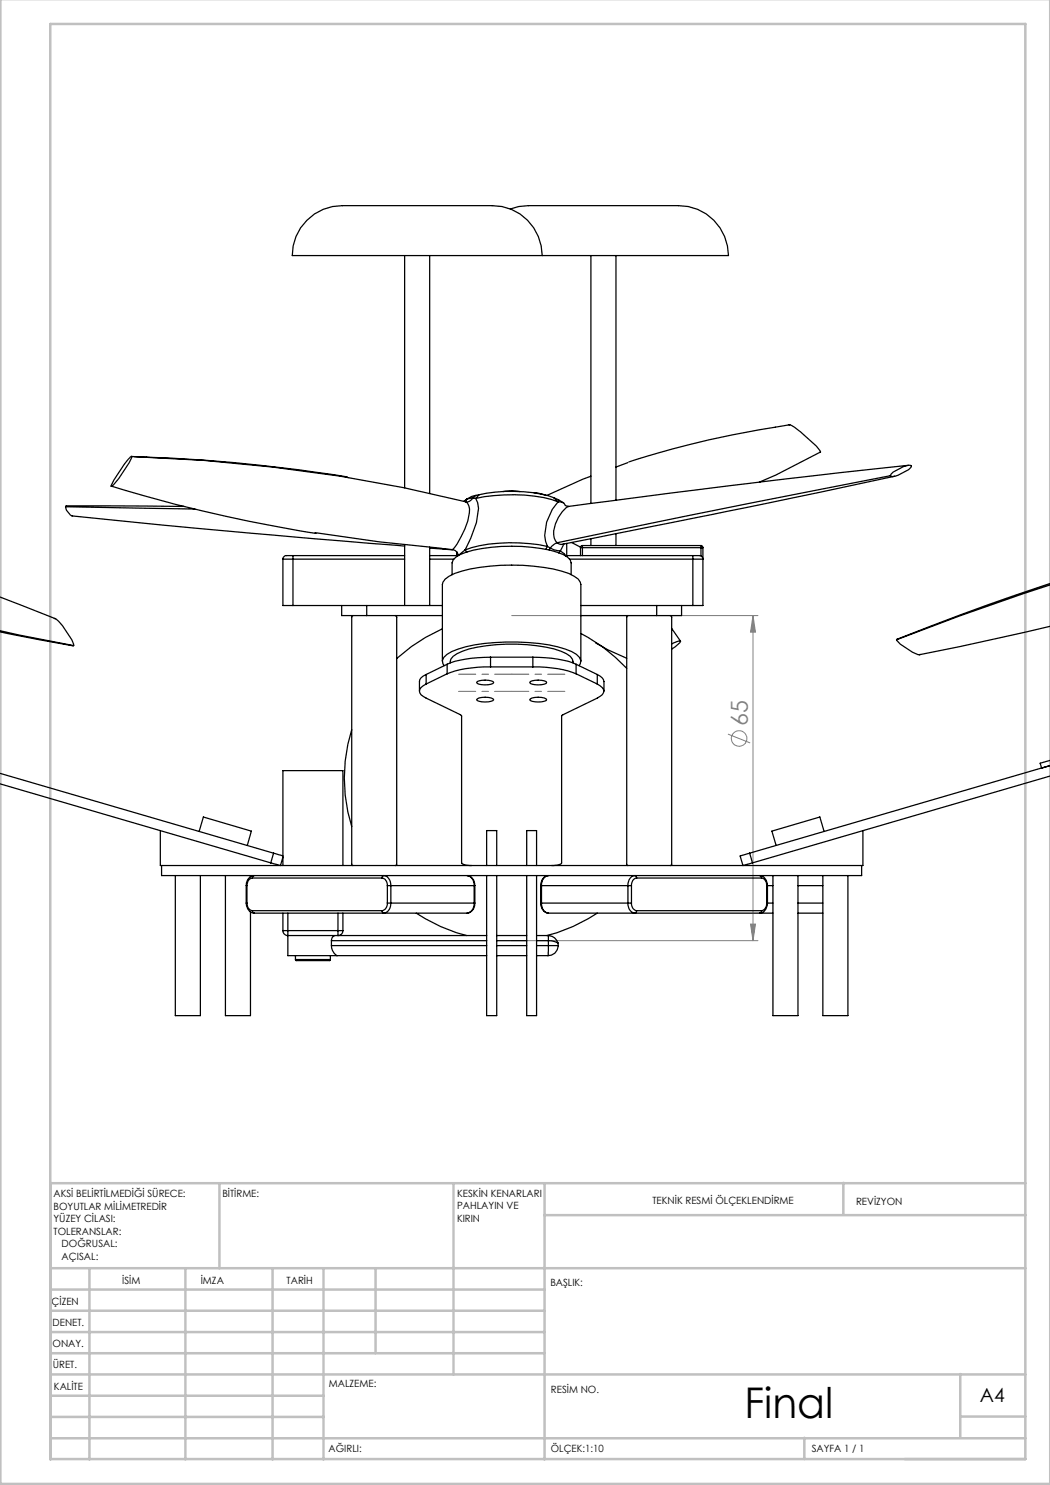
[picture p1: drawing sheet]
<svg xmlns="http://www.w3.org/2000/svg" width="210mm" height="297mm" viewBox="0 0 210 297" stroke-linecap="round" stroke-linejoin="round" font-family="sans-serif">
<g fill="none" stroke="#808080" stroke-width=".2">
<path d="M102.3 123.1h49.3M150.6 123.1l.5 3.3h-1zM150.6 123.1v65M145.6 146.8l4.4 1.8M102.3 188.1h49.3M150.1 184.8h1l-.5 3.3z"/>
<circle cx="147.8" cy="147.7" r="1.56"/>
</g>
<g fill="none" stroke="#c0c0c0" stroke-width=".5">
<path d="M.1 -.1v296.9h209.9v-296.9M10.1 4.8h195v287h-195zM43.9 236.6v17M90.7 236.6v38.3M108.9 236.6v55.3M168.7 236.6v6.3M205.1 236.6h-195v55.3M10.1 253.6h195M10.1 257.9h98.8M17.9 253.6v38.3M37.1 253.6v38.3M54.5 253.6v38.3"/>
<path d="M64.7 253.6v38.3M75.1 253.6v17M108.9 243h96.2M10.1 270.6h98.8M10.1 266.4h98.8M10.1 262.1h98.8M10.1 279.1h54.6M10.1 274.9h195M192.1 274.8v12.7M10.1 287.7h195M10.1 283.4h54.6M160.9 287.5v4.3"/>
<path d="M192.1 283.3h13"/>
</g>
<path d="M91.7 138.3h10.6M91.7 134.9h10.6M102.3 138.3h10.7M102.3 134.9h-10.6M102.3 134.9h10.7M102.3 138.3h-10.6M113 134.9h-10.7M113 138.3h-10.7" fill="none" stroke="#808080" stroke-width=".2" stroke-dasharray="15.2 1.3 1.3 1.3" stroke-dashoffset="11.8"/>
<path d="M150.6 123.1l.5 3.3h-1zM150.1 184.8h1l-.5 3.3z" fill="#808080"/>
<g fill="none" stroke="#000" stroke-width=".25">
<path d="M61.4 44.1a10.3 10.3 0 0 1 8.1-3h27.4a10.2 10.2 0 0 1 11.5 10h-49.9a9.3 9.3 0 0 1 2.9-7zM80.9 51.1v46.5M85.9 51.1v47.6M102.1 41.8a19.7 19.7 0 0 1 7-.7h25a10.2 10.2 0 0 1 11.6 10h-37.3M118.2 51.1v49.6M123.2 51.1v48.9M22.4 97.3a296.6 296.6 0 0 0 40.8 9.4M26 91.4l.4-.1-.1 .3a22.6 22.6 0 0 1-3.4 5.1l-.6 .6v-.4a26.7 26.7 0 0 1 3.3-5zM26.4 91.3a328.5 328.5 0 0 1 66.8 9.1M26.8 91.3a336.2 336.2 0 0 1 42.7 4.1M93.5 99.8l-.3 .2M93.5 99.8l-.7 .5"/>
<path d="M94.6 99.6a1.38 1.38 0 0 1-1.4 .8M94.6 99.6l.5 .1M94.6 99.6a1.72 1.72 0 0 0-1.6 .6M95.1 99.7a34.3 34.3 0 0 1 15.2 .2l1.3 .5M95.1 99.7l.4 .8 .2 1.2-.4 2.8-1.1 3.1-1.2 2.4M95.1 99.1l-.8 .2-.8 .5M95.1 99.1l-.5 .5M95.8 99a29.8 29.8 0 0 1 15 .6M95.8 99l-.7 .1M95.8 99l-.7 .7M100.6 98.3l1.7-.1 1.7 .1M106.8 98.5l2.3 .5"/>
<path d="M110.8 99.6l1.9 .9M110.8 99.6l.8 .8M118.2 95.2l-1.6 .6-7.2 3.3M125.6 92.5l-2.4 .9M157.8 85l1.1 .4a31.5 31.5 0 0 1 5.1 4.7l.1 .3-8.9 4.6-3.3 1.4M158 84.9a197.7 197.7 0 0 0-32.2 7.5M178.1 95.1l-41.4 8.2-25.3 5.2M178.2 94.9a6.5 6.5 0 0 1 3.3-1.8h.7l.1 .1-.1 .3a7.6 7.6 0 0 1-3.4 1.8l-.7-.1zM178.9 95.2l-25.8 5.5-33.4 6.8-7.5 1.4-.8-.4M181.7 93.1l-28.6 3.2-39.3 5M0 119.4l11.1 4.4M13.1 101.3v.2a2.32 2.32 0 0 0 1.2 1.6l25.4 2.6 41.2 3.5"/>
<path d="M13.1 101.3l25.9 .5M36.8 101.3l-23.6-.1-.1 .1M56.6 111.8h2M56.6 111.8v9.3h2M58.6 111.1v.7M58.6 111.1h-.9a.8 .8 0 0 0-1.1 .7M58.6 111.8v9.3M58.6 111.1h22.3M58.6 111.8h22.3M63 106.5l12.8 1.9 12.6 1.3M80.9 108.9v12.2M85.9 109.6l4.5 .4"/>
<path d="M85.9 109.4v11.7M85.9 111.1h5.4M85.9 111.8h4.8M90.4 114.9v-2.3l.2-.6a6.8 6.8 0 0 1 4.1-2 36.4 36.4 0 0 1 16.7 .5l1.2 .4 .9 .5 .6 .6 .1 .6v2.3M90.5 109.9l.5 .2 .4 .4M91.5 110.6v.5h.1M91.6 111.1l-.3-.7v.9M93 100.3h.1M93 110l-1.4 1.1M93 110l.4 .5M93.2 100.4a1.9 1.9 0 0 1 .7 2.1 15.9 15.9 0 0 1-3.4 7.4l-2-.2M109.5 109.3a32 32 0 0 0-16.5 .7"/>
<path d="M109.5 109.3l.6 .3M109.5 109.3l-.4 .6M110.1 109.6l.7 .4 1.3 .2M110.1 109.6l-.3 .4M111.4 108.5l-.7 .4-.6 .7M111.6 100.4a9.3 9.3 0 0 0-2.5 7.9l.4 1M111.6 100.4l1.2 .2 .2 .4M112.1 110.2l.8 .5 .3 .6M112.1 110.2l-.4 .4M112.8 108.8l-.7 1.4M113.1 101.1l.7 .2M113.3 108.7v2.6"/>
<path d="M113.3 111.1h25.3M113.8 101.3h-.2a6.8 6.8 0 0 0-2.8 6.3l.6 .9M113.9 111.8h24.7M114.3 108.5l1.8 .9M116.1 109.5h.4M116.1 109.5v1.6M116.5 109.1v.4M116.5 109.1l-.4 .2v.2M116.5 109.5h23.7M116.5 109.1h23.7M116.5 109.5v1.6M118.2 107.7v1.4"/>
<path d="M123.2 106.7v2.4M138.6 111.1h1.2a.66 .66 0 0 1 .7 .7h-1.9M138.6 111.1v.7M138.6 111.8v9.3M140.2 109.1v.4M140.2 109.1l.3 .2 .1 .2M140.2 109.5h.4M140.2 109.5v1.7M140.6 109.5v11.6h-2M210.1 116.7l-12.3 4.2-18.4 6.9M210.1 117l-18.4 6.3-12.4 4.6M0 126.4l14.5 2.7"/>
<path d="M0 126.1l14.7 3M10.9 123.7l.2 .1 .6 .4a15.4 15.4 0 0 1 3 4.6v.3M14.7 129.1h-.2M58.6 121.1h9.7M68.3 121.1h5M68.3 121.1v2h5M70.6 123.1l-.3 .2v49.6l.3 .2M73.3 121.1h15.2M73.3 121.1v2M73.3 123.1h15.2M79 123.1l.3 .3v49.5l-.3 .2M85.2 136.8a1.62 1.62 0 0 0-1.2 1.8l.2 .4 1 .6 7.1 3.6v29.4a2.27 2.27 0 0 0 2 .5"/>
<path d="M85.2 134.9a1.76 1.76 0 0 0-1.3 1.4v1.9M85.2 134.9v1.9M88.5 125.8a33.7 33.7 0 0 0-9.2 5.9M88.5 132.3v-15.4l.1-.5a5.8 5.8 0 0 1 3.8-2.2 42.1 42.1 0 0 1 19.9 0 5.8 5.8 0 0 1 3.8 2.2l.1 .5v15.4M88.8 133.1l-.2-.4-.1-.6a4.2 4.2 0 0 1 3.1-2.3 42.1 42.1 0 0 1 18.1-.8 15.2 15.2 0 0 1 5.6 1.9l.6 .6 .3 .6-.1 .6-.3 .4M89.4 134.8l-4.2 2M89.4 132.9v1.9M89.4 132.9l-4.2 2M90.1 132.6a1.76 1.76 0 0 1 1.3-1.9 25.9 25.9 0 0 1 12-1.9 24.7 24.7 0 0 1 9.9 1.9 1.77 1.77 0 0 1 1.3 1.9M95.5 136.3l1.5-.3a2.18 2.18 0 0 1 1.7 .5 2.38 2.38 0 0 1-2.3 .4l-.9-.2-.2-.2zM95.5 139.8a3.6 3.6 0 0 1 3.2 .1 3.4 3.4 0 0 1-3.4 0zM98.1 133.4a21.9 21.9 0 0 0-8.7 1.4"/>
<path d="M98.1 131.4a22.7 22.7 0 0 0-8.7 1.5M98.1 133.4h8.5M98.1 131.4v2M98.1 131.4h8.5M106.1 139.8a4 4 0 0 1 3.1 0l.1 .1a3.4 3.4 0 0 1-3.2 .2l-.2-.2zM106.1 136.3l1.5-.3a2 2 0 0 1 1.7 .5 1.83 1.83 0 0 1-1.7 .5 1.83 1.83 0 0 1-1.7-.5zM106.6 133.4a21.9 21.9 0 0 1 8.6 1.4M106.6 131.4a22.7 22.7 0 0 1 8.6 1.5M106.6 131.4v2M115.2 134.8l4.3 2M115.2 132.9v1.9M115.2 132.9l4.3 2"/>
<path d="M116.2 121.1h15.1M116.2 123.1h15.1M116.2 126.7a32.2 32.2 0 0 1 9.1 7M119.1 128.6l2.5 1.4 3.7 1.7M119.5 136.8a2.08 2.08 0 0 1 1.3 1.4 1.92 1.92 0 0 1-1.3 1.4l-7.2 3.6v29.4a2.15 2.15 0 0 1-2 .5M119.5 134.9a1.92 1.92 0 0 1 1.3 1.4v1.9M119.5 134.9v1.9M125.6 123.1l-.3 .2v49.6l.3 .2M131.3 121.1h5M131.3 121.1v2M134 123.1l.3 .3v49.5l-.3 .2M134.3 125.7l1.8 2.5"/>
<path d="M136.1 128.2h-.4l-1.4 .6M136.1 128.2v.1a3.4 3.4 0 0 1-1.8 1.5M136.3 121.1v2h-5M136.3 121.1h2.3M179.3 127.9l.2 .3a10.5 10.5 0 0 0 3.8 2.6l.7 .1M179.5 127.9h-.2M210.1 125.3l-18.2 4-8 1.6M0 154.7l54.7 15.9M0 156.8l54.2 15.8M70.3 145.9a32.4 32.4 0 0 0 0 19.4M210.1 152.1l-2.1 .5 .3 1 1.8-.5-60.2 17.5M210.1 155.2l-59.6 17.4"/>
<path d="M32.1 166.1v7h65.2M32.3 173.1v2h140v-2M35.1 175.1v28h5v-28M39.8 166.3l.9-2.9 9.6 2.8-.8 2.9M45.1 175.1v28h5v-20.8M49.2 177.1h.2M49.2 177.1v3.5M49.4 177.1v3.5M50.1 175.1v.3M50.5 175.6l.1-.3 .2-.2a1.75 1.75 0 0 0-1.6 2M50.5 175.6a1.38 1.38 0 0 0-1.1 1.5M50.5 175.6h25.9"/>
<path d="M54.7 170.6l1.9 .6M54.7 170.6l-.5 2M56.6 171.4l-.5 1.7-1.9-.5M56.6 173.1v-19h12v19M76.4 175.6a1.39 1.39 0 0 1 1.1 1.5M76.4 175.6v-.3a.62 .62 0 0 1 .6-.2 .62 .62 0 0 1 .5 .4l.6 .9 .1 .7M77.5 177.1h.7M77.5 177.1v3.5M78.2 177.1h16.6M78.2 177.1v3.5M94.8 177.1a1.83 1.83 0 0 0-1.4-2 1.76 1.76 0 0 1 1.6 2M94.8 177.1h.2"/>
<path d="M94.8 177.1v3.5M95 177.1v3.5M97.3 173.1h2M97.3 173.1v-7h2v7M97.3 175.1v28h2v-28M99.3 173.1h6M105.3 173.1h2M105.3 173.1v-7h2v7M105.3 175.1v28h2v-28M108.1 177.1a1.9 1.9 0 0 1 1.6-2 1.77 1.77 0 0 0-1.4 2M108.1 177.1h.2M108.1 177.1v3.5"/>
<path d="M108.3 177.1v3.5M108.3 177.1h17.3M125.6 177.1h.7M125.6 177.1v3.5M126.3 177.1v3.5M127.3 175.6a1.33 1.33 0 0 0-1 1.5M127.3 175.6l-.1-.4a1 1 0 0 0-1.4 .8l-.2 1.1M127.3 175.6h25M149.9 170.6l-1.9 .6 .6 1.9 1.9-.5M149.9 170.6l.6 2M152.3 175.6v-.3l-.4-.2a1.76 1.76 0 0 1 1.6 2M152.3 175.6a1.39 1.39 0 0 1 1.1 1.5"/>
<path d="M153.4 177.1h.1M153.4 177.1v3.5M153.5 177.1v3.5M153.5 177.1h1.1M154.6 175.1v28h5v-28M159.6 177.1h5M164.6 175.1v28h5v-28M164.8 166.3l-.8-2.9-9.6 2.8 .8 2.9M172.6 166.1v7h-65.3M49.2 180.6a1.92 1.92 0 0 0 1.6 2M49.2 180.6h.2M49.4 180.6a1.38 1.38 0 0 0 1.1 1.5"/>
<path d="M50.5 182.1l.1 .4 .2 .1M50.5 182.1h25.9M50.8 182.6h42.6M56.6 186.1h1M56.6 186.1a.96 .96 0 0 0 1 1M56.6 182.6v3.5M57.6 187.1v4h9.8M57.6 186.1v1M57.6 182.6v3.5M57.6 187.1h39.7M57.6 186.1h10M59.1 191.9l.1 .2h6.8l.1-.2"/>
<path d="M59.1 191.9h7M59.1 191.1v.8M66.1 191.1v.8M66.3 189.1a2.32 2.32 0 0 0 1.1 2M66.3 188.1v1M66.3 189.1h31M66.3 188.1h31M67 187.1l-.6 .5-.1 .5M67.4 191.1h29.9M67.6 186.1h1M67.6 186.1v.9a.89 .89 0 0 0 1-.9M67.6 182.6v3.5"/>
<path d="M68.6 182.6v3.5M77.5 180.6h.7M77.5 180.6a1.39 1.39 0 0 1-1.1 1.5M78.2 180.6a1.64 1.64 0 0 1-1.6 2l-.2-.5M78.2 180.6h16.6M83.3 182.6a32.3 32.3 0 0 0 10 4.5M94.8 180.6a1.83 1.83 0 0 1-1.4 2M94.8 180.6h.2M95 180.6a1.82 1.82 0 0 1-1.6 2M99.3 191.1h6M99.3 187.1h6M99.3 189.1h6"/>
<path d="M99.3 188.1h6M107.3 191.1h2.3M107.3 187.1h2.3M107.3 189.1h2.4M107.3 188.1h2.4M108.1 180.6a1.93 1.93 0 0 0 1.6 2M108.1 180.6h.2M108.3 180.6a1.77 1.77 0 0 0 1.4 2M108.3 180.6h17.3M109.6 187.1l.1 1M109.6 187.1a2.03 2.03 0 0 1 2 1.5M109.7 189.1l-.1 2"/>
<path d="M109.7 189.1h2M109.7 188.1l.6 .1 1.3 .4M109.7 188.1v1M109.7 182.6h44.9M111.6 188.6l.1 .5M111.7 189.1a2.05 2.05 0 0 1-2.1 2M119.5 182.6a32.3 32.3 0 0 1-10.1 4.5M125.6 180.6h.7M125.6 180.6a1.6 1.6 0 0 0 1.5 2l.2-.5M126.3 180.6a1.33 1.33 0 0 0 1 1.5M127.3 182.1h25M153.4 180.6a1.39 1.39 0 0 1-1.1 1.5"/>
<path d="M153.4 180.6h.1M153.5 180.6a1.9 1.9 0 0 1-1.6 2l.3-.1 .1-.4M153.5 180.6h1.1M159.6 182.6h5M159.6 180.6h5"/>
</g>
<text font-size="8.5" x="148.9" y="283.5">Final</text>
<text font-size="4.7" fill="#808080" x="149.6" y="145.1" transform="rotate(-90 149.6 145.1)">65</text>
<text font-size="3.9" x="196" y="280.4">A4</text>
<g font-size="2">
<text x="10.7" y="239.5">AKSİ BELİRTİLMEDİĞİ SÜRECE:</text>
<text x="44.5" y="239.5">BİTİRME:</text>
<text x="91.4" y="239.4">KESKİN KENARLARI</text>
<text x="10.7" y="242">BOYUTLAR MİLİMETREDİR</text>
<text x="10.7" y="244.5">YÜZEY CİLASI:</text>
<text x="91.4" y="241.9">PAHLAYIN VE</text>
<text x="91.4" y="244.4">KIRIN</text>
<text x="130.5" y="240.8">TEKNİK RESMİ ÖLÇEKLENDİRME</text>
<text x="171.2" y="241">REVİZYON</text>
<text x="10.7" y="247">TOLERANSLAR:</text>
<text x="12.3" y="249.5">DOĞRUSAL:</text>
<text x="12.3" y="252">AÇISAL:</text>
<text x="24.4" y="256.9">İSİM</text>
<text x="40.1" y="256.8">İMZA</text>
<text x="57.3" y="256.8">TARİH</text>
<text x="110.1" y="257.1">BAŞLIK:</text>
<text x="10.3" y="260.9">ÇİZEN</text>
<text x="10.5" y="269.3">ONAY.</text>
<text x="10.5" y="265.2">DENET.</text>
<text x="10.6" y="273.6">ÜRET.</text>
<text x="10.8" y="278">KALİTE</text>
<text x="65.8" y="277.4">MALZEME:</text>
<text x="110.2" y="278.5">RESİM NO.</text>
<text x="65.7" y="290.4">AĞIRLI:</text>
<text x="110.2" y="290.5">ÖLÇEK:1:10</text>
<text x="162.4" y="290.4">SAYFA 1 / 1</text>
</g>
</svg>
